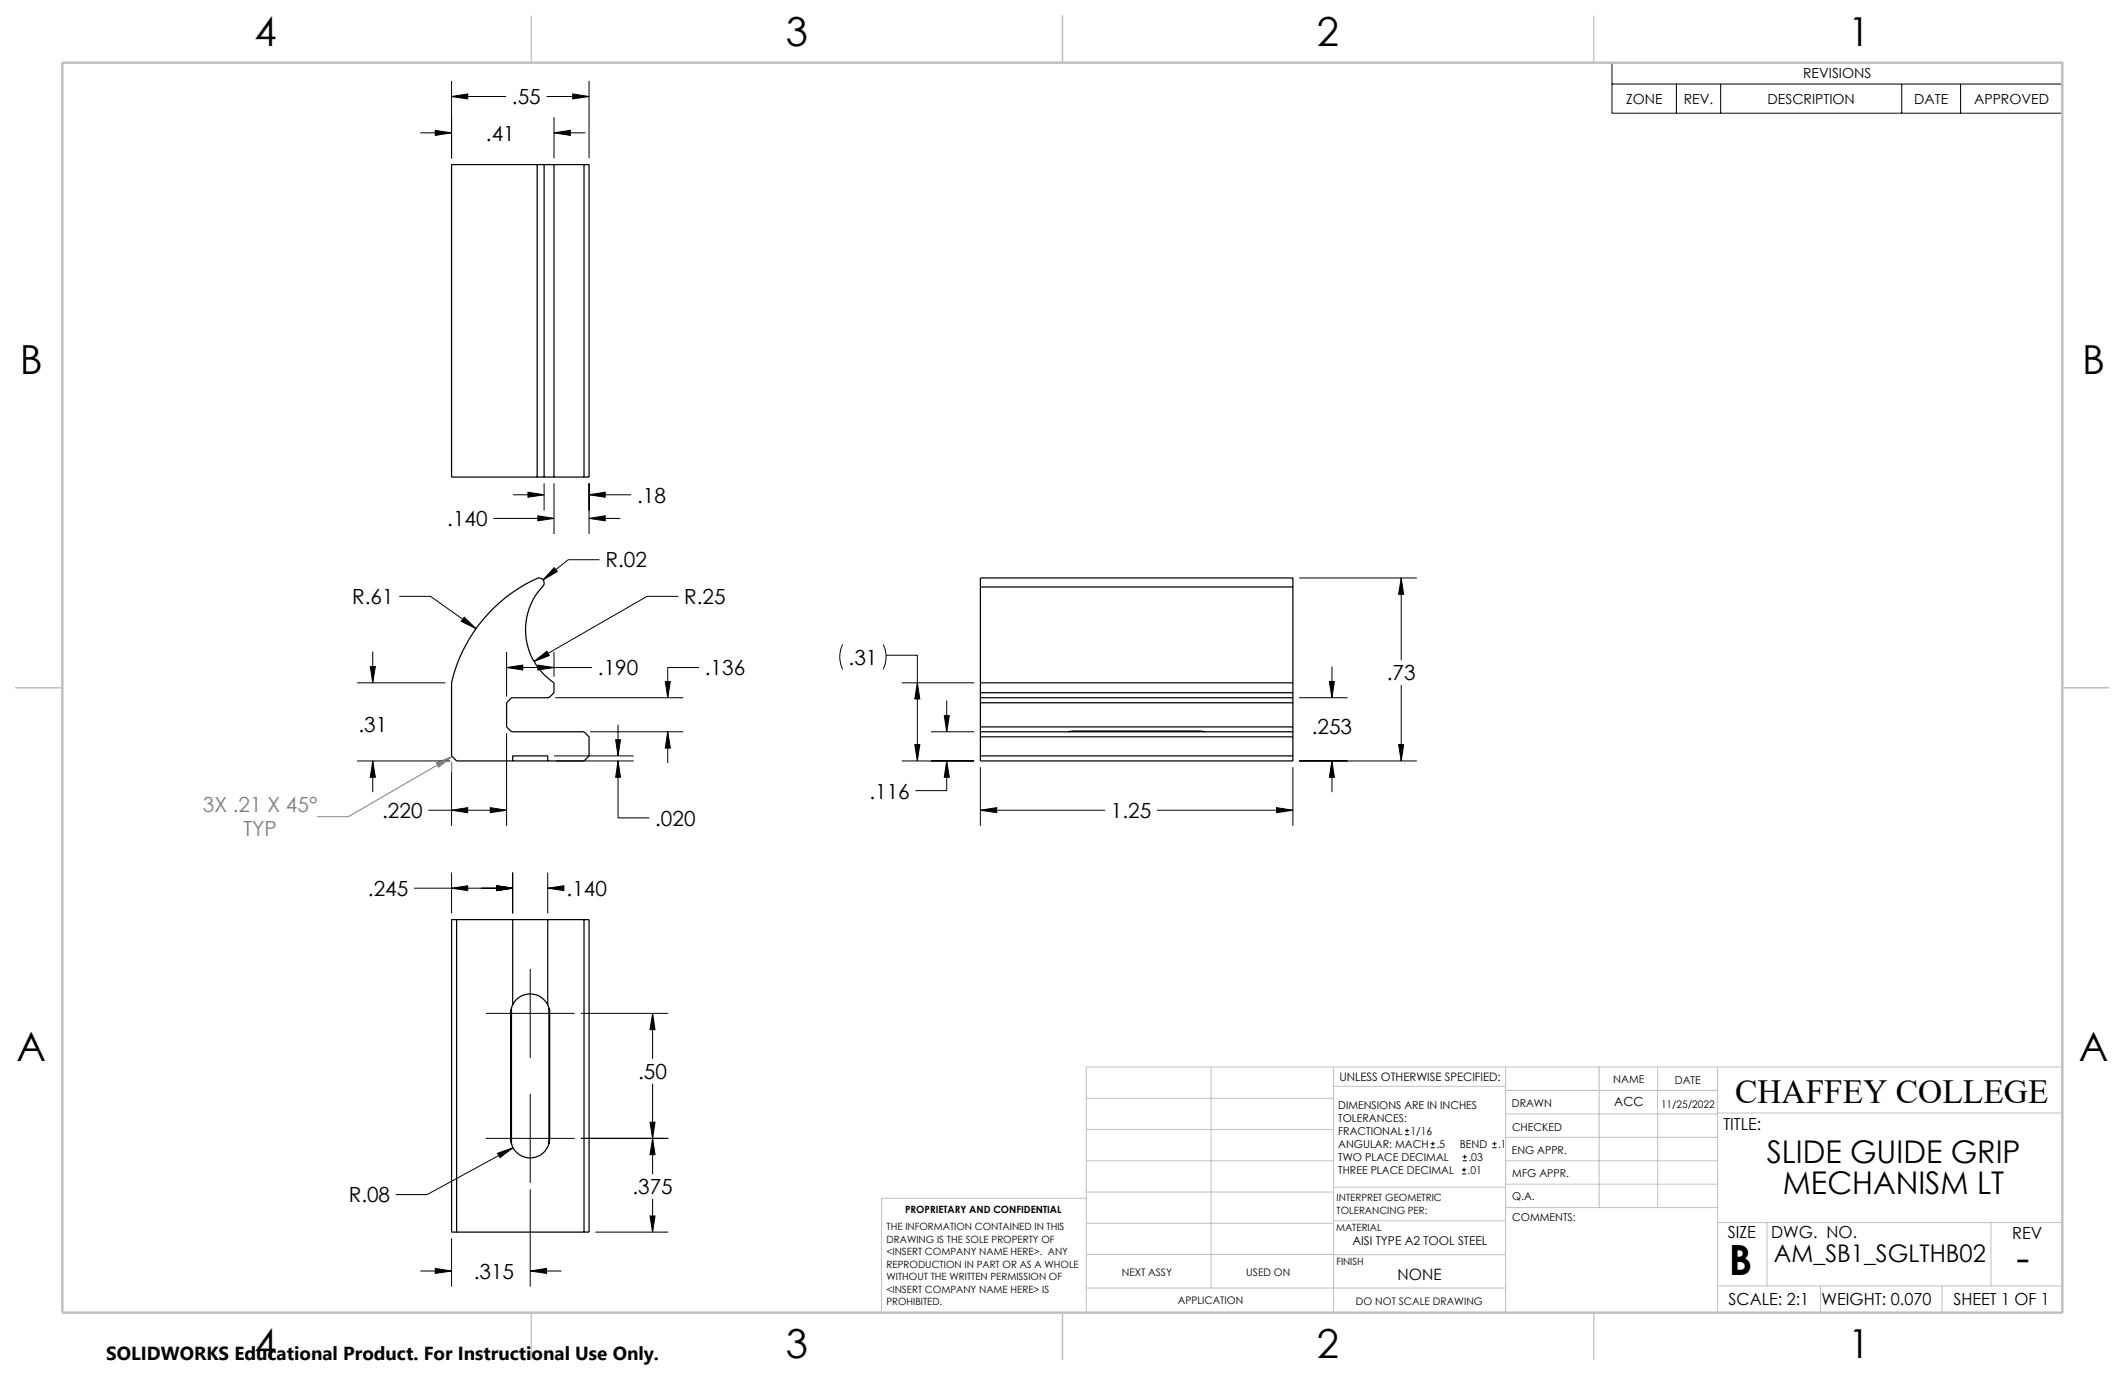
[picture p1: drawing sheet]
<svg xmlns="http://www.w3.org/2000/svg" width="432mm" height="279mm" viewBox="0 0 432 279" stroke-linecap="round" stroke-linejoin="round" font-family="sans-serif">
<g fill="none" stroke="#000" stroke-width=".25">
<path d="M109.1 33.4h1.5M109.1 33.4h-17.3v63.5h17.3M109.1 33.4v63.5M110.6 33.4h2M110.6 33.4v63.5M112.6 33.4v63.5M112.6 33.4h7.1v63.5h-7.1M118.7 33.4v63.5M109.1 96.9h1.5M110.6 96.9h2M199.2 119.3v19.4M199.2 119.3v-1.9h63.5v1.9"/>
<path d="M199.2 119.3h63.5M262.7 119.3v19.4M199.2 138.7v15.9h63.5v-15.9M199.2 138.7h63.5M104.2 154.6h-11.4l-1-1v-14.9a30.6 30.6 0 0 1 17.8-21.3 1.03 1.03 0 0 1 .9 .8 1.03 1.03 0 0 1-.3 1.1 12.9 12.9 0 0 0 2.4 19.4v2.1l-1.1 1h-7.6l-1 1v4.9l1 1h14.8l1 1v3.9l-1 1h-7.4M104.2 154.6h7.1M104.2 154.6v-1h7.1v1M199.2 141.8h63.5M199.2 148.7h63.5M199.2 153.6h63.5M199.2 149.7h63.5M199.2 140.8h63.5"/>
<path d="M199.2 147.7h63.5M199.2 142.8h63.5M218.3 148.6l-1.2 .1M218.3 148.6h25.4M218.3 148.6v.1M243.7 148.6l1.1 .1M243.7 148.6v.1M91.8 186.9h27.9v63.5h-27.9zM92.8 186.9v63.5M104.2 186.9v17.3M111.3 186.9v17.3M118.7 186.9v63.5"/>
<path d="M103.9 204.8v27.7M104.2 204.2l-.4 1.3v25.8a4 4 0 0 0 3.9 4 4 4 0 0 0 4-4v-25.8l-.4-1.3M104.2 204.2a4 4 0 0 1 3.5-2.2 4 4 0 0 1 3.6 2.2M111.5 204.9v27.5"/>
</g>
<g fill="none" stroke="#000" stroke-width=".2">
<path d="M91.8 19.6l3.2-.5v1zM91.8 16.4v15.8M91.8 19.6h11M111.1 19.6h8.6M116.4 19.1l3.3 .5-3.3 .5zM119.7 16.4v15.8M327.6 12.7h91.5v10.3h-91.5zM327.6 17.1h91.5M340.6 17.1v5.9M349.6 17.1v5.9M386.4 17.1v5.9M398.4 17.1v5.9"/>
<path d="M85.4 27h6.4M88.4 26.5l3.4 .5-3.4 .5zM112.6 27l3.3-.5v1zM112.6 23.8v8.4M112.6 27h6.3M110.6 98.2v5.5M112.6 98.2v10.3M119.7 98.2v10.3M100.3 105.3h12.3M104.2 100.5h6.4M107.3 100l3.3 .5-3.3 .5zM109.3 104.8l3.3 .5-3.3 .5z"/>
<path d="M112.6 115.4l.6 .7-2.9 1.7zM119.7 100.5l3.3-.5v1zM119.7 105.3l3.3-.5v1zM119.7 100.5h8.6M119.7 105.3h6.3M121.8 113.7h-6.3l-5.2 4.1M264 117.4h23.9M284.7 117.4l.5 3.4h-1zM284.7 117.4v16.8M72.6 138.7h17.9M75.2 135.4h1.1l-.6 3.3zM75.7 132.4v6.3"/>
<path d="M81.1 121.2h6.4l9.2 6.5M94.3 125.4l2.4 2.3-3-1.4zM102.9 135.6l3.3-.5v1zM102.9 132.5v9M102.9 135.6h17.4M108.5 134.4l2.6-2.1 .5 .9zM109.3 135.1l3.3 .5-3.3 .5zM112.6 132.5v5M135.2 138.5h1l-.5 3.3zM137.8 121.2h-6.3l-23 13.2M142 135.6h-6.3v6.2M171.2 131a5.6 5.6 0 0 0 0 5"/>
<path d="M179.5 131a5.6 5.6 0 0 1 0 5M180.1 133.1h6.3v21.5M183.2 138.7h14.7M186.4 138.7l.5 3.3h-1zM270.1 138.5h1l-.4 3.3zM270.7 135.4v6.4M284.7 139.2v15.4M72.6 154.6h18.9M75.7 154.6l.6 3.3h-1.1zM75.7 154.6v6.4M91.8 154.9v12.9M102.9 149v18.8"/>
<path d="M112.6 153.6h16.2M112.8 141.8h26.1M113 154.6h15.8M119.9 148.7h19M125.1 150.3h1l-.5 3.3zM125.6 154.6l.5 3.3h-1zM125.6 154.6v11.6h6.3M125.6 147.2v6.4M135.7 148.7l.5 3.3h-1zM135.7 148.7v6.3M183.2 154.6h14.7M185.9 151.3h1l-.5 3.3z"/>
<path d="M189.2 148.7h8.7M191.9 145.4h1l-.5 3.3zM192.4 154.6l.5 3.3h-1zM192.4 154.6v6.1h-6.4M192.4 142.3v6.4M199.2 155.9v11.9M262.7 155.9v11.9M264 154.6h23.9M264 141.8h9.8M270.7 154.6l.4 3.3h-1zM270.7 154.6v6.4M284.2 151.3h1l-.5 3.3z"/>
<path d="M87 164.6h15.9M91.8 164.6l3.2-.5v1zM91.8 177.3v8.3M99.6 164.1l3.3 .5-3.3 .5zM100.9 180l3.3 .5-3.3 .5zM104.2 177.3v8.3M111.3 177.3v8.3M199.2 164.6l3.3-.5v1zM199.2 164.6h25.3M235.1 164.6h27.6M259.4 164.1l3.3 .5-3.3 .5zM84.1 180.5h20.1"/>
<path d="M91.8 180.5l3.2-.5v1zM107.7 196.9v18.1M111.3 180.5l3.3-.5v1zM111.3 180.5h2.6M98.7 205.9h18.1M118 205.9h17.8M132.6 205.9l.5 3.3h-1zM132.6 205.9v9.3M98.7 231.3h18.1M101.1 234.4l3.1-1.2-2.6 2zM104.2 233.2l-17.4 9.5h-6.4M107.7 222.3v18.1"/>
<path d="M118 231.3h17.8M132.1 228h1l-.5 3.3zM132.6 231.3l.5 3.3h-1zM132.6 220.2v18.4M285.5 230.6h.8M285.5 229.7h.8M285.9 229.3v.9M290.7 233.2h.8M290.7 232.4h.8M291.1 232v.8M297.1 238.5h.8M297.1 237.7h.8"/>
<path d="M297.2 235.9h.9M297.2 235.1h.9M297.5 237.3v.8M297.6 234.6v.9M303.2 233.2h.9M303.2 232.4h.9M303.7 232v.8M85.4 258.3h6.4M88.4 257.7l3.4 .6-3.4 .5zM91.8 251.6v9.8M107.7 258.3l3.4-.6v1.1zM107.7 241.7v19.7"/>
<path d="M107.7 258.3h6.4M121 250.4h14.8M132.1 247.1h1l-.5 3.3zM132.6 243.6v6.8"/>
</g>
<path d="M88.7 155l3.1-1.2-2.7 2.1zM91.8 154.9v2.1M91.8 153.8l-21 12.1h-6.3" fill="none" stroke="#808080" stroke-width=".2"/>
<g fill="none" stroke="#c0c0c0" stroke-width=".2">
<path d="M246.1 216.8v44.9M271 216.8v49.9M305.9 216.8v49.9M324.9 216.8v28.6M336.8 216.8v28.6M349 216.8v49.9M419.1 216.8h-198.4v49.9M220.7 235.9h50.3M220.7 229.5h50.3M220.7 223.2h50.3M271 220.7h34.9M305.9 231.1h43.1"/>
<path d="M305.9 226.3h43.1M305.9 221.6h43.1M305.9 235.9h43.1M349 226.2h70.1M220.7 248.6h50.3M220.7 242.2h50.3M220.7 254.9h50.3M220.7 243.5h-41.6v23.2M271 255h34.9M271 248.1h35M271 241.2h35M305.9 240.6h43.1"/>
<path d="M306 245.4h43M349 248.4h70.1M359.1 248.4v12.9M404.6 248.4v12.9M220.7 261.7h85.2M349 261.3h70.1M369.9 261.3v5.4M394.6 261.3v5.4"/>
</g>
<path d="M108 3.2v9.5M215.9 3.2v9.5M323.8 3.2v9.5M3.1 139.7h9.6M419.1 139.7h9.5M108 266.7v9.6M215.9 266.7v9.6M323.8 266.7v9.6" fill="none" stroke="#c0c0c0" stroke-width=".25"/>
<path d="M12.7 12.7h406.4v254h-406.4z" fill="none" stroke="#c0c0c0" stroke-width=".5"/>
<path d="M125.1 150.3h1l-.5 3.3zM125.6 154.6l.5 3.3h-1zM91.8 164.6l3.2-.5v1zM99.6 164.1l3.3 .5-3.3 .5zM135.2 138.5h1l-.5 3.3zM135.7 148.7l.5 3.3h-1zM102.9 135.6l3.3-.5v1zM109.3 135.1l3.3 .5-3.3 .5zM75.7 154.6l.6 3.3h-1.1zM75.2 135.4h1.1l-.6 3.3zM108.5 134.4l3.1-1.2-.5-.9zM94.3 125.4l-.6 .9 3 1.4zM112.6 115.4l-2.3 2.4 2.9-1.7zM116.4 19.1l3.3 .5-3.3 .5zM91.8 19.6l3.2-.5v1zM88.4 26.5l3.4 .5-3.4 .5zM112.6 27l3.3-.5v1zM119.7 100.5l3.3-.5v1zM107.3 100l3.3 .5-3.3 .5zM119.7 105.3l3.3-.5v1zM109.3 104.8l3.3 .5-3.3 .5zM259.4 164.1l3.3 .5-3.3 .5zM199.2 164.6l3.3-.5v1zM284.2 151.3h1l-.5 3.3zM284.7 117.4l.5 3.4h-1zM192.4 154.6l.5 3.3h-1zM191.9 145.4h1l-.5 3.3zM270.1 138.5h1l-.4 3.3zM270.7 154.6l.4 3.3h-1zM185.9 151.3h1l-.5 3.3zM186.4 138.7l.5 3.3h-1zM132.6 205.9l.5 3.3h-1zM132.1 228h1l-.5 3.3zM101.1 234.4l.5 .8 2.6-2zM132.1 247.1h1l-.5 3.3zM132.6 231.3l.5 3.3h-1zM88.4 257.7l3.4 .6-3.4 .5zM107.7 258.3l3.4-.6v1.1zM100.9 180l3.3 .5-3.3 .5zM111.3 180.5l3.3-.5v1zM91.8 180.5l3.2-.5v1zM100.9 180l3.3 .5-3.3 .5z" fill="#000"/>
<path d="M88.7 155l3.1-1.2-2.7 2.1z" fill="#808080"/>
<g font-size="8.5">
<text x="351.3" y="259">B</text>
<text x="409.7" y="258.5">-</text>
</g>
<g font-size="8.1">
<text x="51.7" y="9.3">4</text>
<text x="159.7" y="9.3">3</text>
<text x="267.6" y="9.3">2</text>
<text x="375.6" y="9.3">1</text>
<text x="4" y="76">B</text>
<text x="423.1" y="76">B</text>
<text x="3.3" y="215.7">A</text>
<text x="422.4" y="215.7">A</text>
<text x="51.7" y="276">4</text>
<text x="159.7" y="276">3</text>
<text x="267.6" y="276">2</text>
<text x="375.6" y="276">1</text>
</g>
<text font-size="6.9" x="352.6" y="224.1">CHAFFEY COLLEGE</text>
<g font-size="6.3">
<text x="359" y="236.4">SLIDE GUIDE GRIP</text>
<text x="362.3" y="242.7">MECHANISM LT</text>
</g>
<text font-size="4.9" x="360.5" y="256.5">AM_SB1_SGLTHB02</text>
<g font-size="4.2">
<text x="104" y="21.2">.55</text>
<text x="98.7" y="28.6">.41</text>
<text x="90.9" y="106.9">.140</text>
<text x="129.5" y="102.1">.18</text>
<text x="123" y="115.3">R.02</text>
<text x="71.6" y="122.8">R.61</text>
<text x="139" y="122.8">R.25</text>
<text x="121.5" y="137.2">.190</text>
<text x="143.2" y="137.2">.136</text>
<text x="172.4" y="135.1">.31</text>
<text x="281.8" y="138.3">.73</text>
<text x="72.8" y="148.7">.31</text>
<text x="266.6" y="149.2">.253</text>
<text x="77.7" y="166.2">.220</text>
<text x="133.1" y="167.8">.020</text>
<text x="176.7" y="162.3">.116</text>
<text x="225.7" y="166.2">1.25</text>
<text x="74.8" y="182.1">.245</text>
<text x="115.1" y="182.1">.140</text>
<text x="129.7" y="219.3">.50</text>
<text x="70.9" y="244.3">R.08</text>
<text x="128.5" y="242.7">.375</text>
<text x="96.3" y="259.8">.315</text>
</g>
<g font-size="4.2" fill="#808080">
<text x="41.2" y="164.9">3X .21 X 45°</text>
<text x="49.4" y="170">TYP</text>
</g>
<text font-size="3.8" x="21.6" y="276.3">SOLIDWORKS Educational Product. For Instructional Use Only.</text>
<g font-size="3.4">
<text x="350.2" y="229.5">TITLE:</text>
<text x="351.1" y="251.6">SIZE</text>
<text x="359.9" y="251.6">DWG. NO.</text>
<text x="408.9" y="251.7">REV</text>
<text x="351.2" y="265.2">SCALE: 2:1</text>
<text x="370.1" y="265.3">WEIGHT: 0.070</text>
<text x="396.9" y="265.2">SHEET 1 OF 1</text>
</g>
<text font-size="3.2" x="284" y="260.1">NONE</text>
<g font-size="2.8">
<text x="366.4" y="15.9">REVISIONS</text>
<text x="330.4" y="21.1">ZONE</text>
<text x="342.2" y="21.1">REV.</text>
<text x="359.2" y="21.1">DESCRIPTION</text>
<text x="389" y="21.1">DATE</text>
<text x="401.2" y="21.1">APPROVED</text>
</g>
<g font-size="2.5">
<text x="328" y="224.8">ACC</text>
<text x="274.8" y="252.9">AISI TYPE A2 TOOL STEEL</text>
</g>
<text font-size="2.4" x="272.2" y="219.7">UNLESS OTHERWISE SPECIFIED:</text>
<g font-size="2.2">
<text x="327.8" y="220.1">NAME</text>
<text x="340.3" y="220.2">DATE</text>
<text x="271.9" y="225.3">DIMENSIONS ARE IN INCHES</text>
<text x="271.9" y="227.9">TOLERANCES:</text>
<text x="307.2" y="224.9">DRAWN</text>
<text x="271.9" y="230.6">FRACTIONAL</text>
<text x="271.9" y="233.2">ANGULAR: MACH</text>
<text x="286.6" y="230.6">1/16</text>
<text x="291.9" y="233.2">.5</text>
<text x="296.6" y="233.2">BEND</text>
<text x="304.4" y="233.2">.1</text>
<text x="307.3" y="229.8">CHECKED</text>
<text x="271.9" y="238.5">THREE PLACE DECIMAL</text>
<text x="271.9" y="235.9">TWO PLACE DECIMAL</text>
<text x="298.2" y="238.5">.01</text>
<text x="298.4" y="235.9">.03</text>
<text x="307.2" y="234.5">ENG APPR.</text>
<text x="307.3" y="239.2">MFG APPR.</text>
<text x="307.3" y="243.9">Q.A.</text>
<text x="307.3" y="248.1">COMMENTS:</text>
</g>
<g font-size="2.1">
<text x="337.5" y="225.2">11/25/2022</text>
<text x="227.9" y="259.2">NEXT ASSY</text>
<text x="253.3" y="259.2">USED ON</text>
<text x="239.3" y="265">APPLICATION</text>
<text x="275.5" y="265.1">DO NOT SCALE DRAWING</text>
</g>
<g font-size="2">
<text x="271.6" y="244.1">INTERPRET GEOMETRIC</text>
<text x="180.2" y="250">THE INFORMATION CONTAINED IN THIS</text>
<text x="183.9" y="246.4">PROPRIETARY AND CONFIDENTIAL</text>
<text x="271.5" y="250.2">MATERIAL</text>
<text x="271.6" y="246.6">TOLERANCING PER:</text>
<text x="180.2" y="252.5">DRAWING IS THE SOLE PROPERTY OF</text>
<text x="180.2" y="255.1">&lt;INSERT COMPANY NAME HERE&gt;. ANY</text>
<text x="180.2" y="257.6">REPRODUCTION IN PART OR AS A WHOLE</text>
<text x="271.5" y="257">FINISH</text>
<text x="180.2" y="260.1">WITHOUT THE WRITTEN PERMISSION OF</text>
<text x="180.2" y="262.6">&lt;INSERT COMPANY NAME HERE&gt; IS</text>
<text x="180.2" y="265.2">PROHIBITED.</text>
</g>
</svg>
